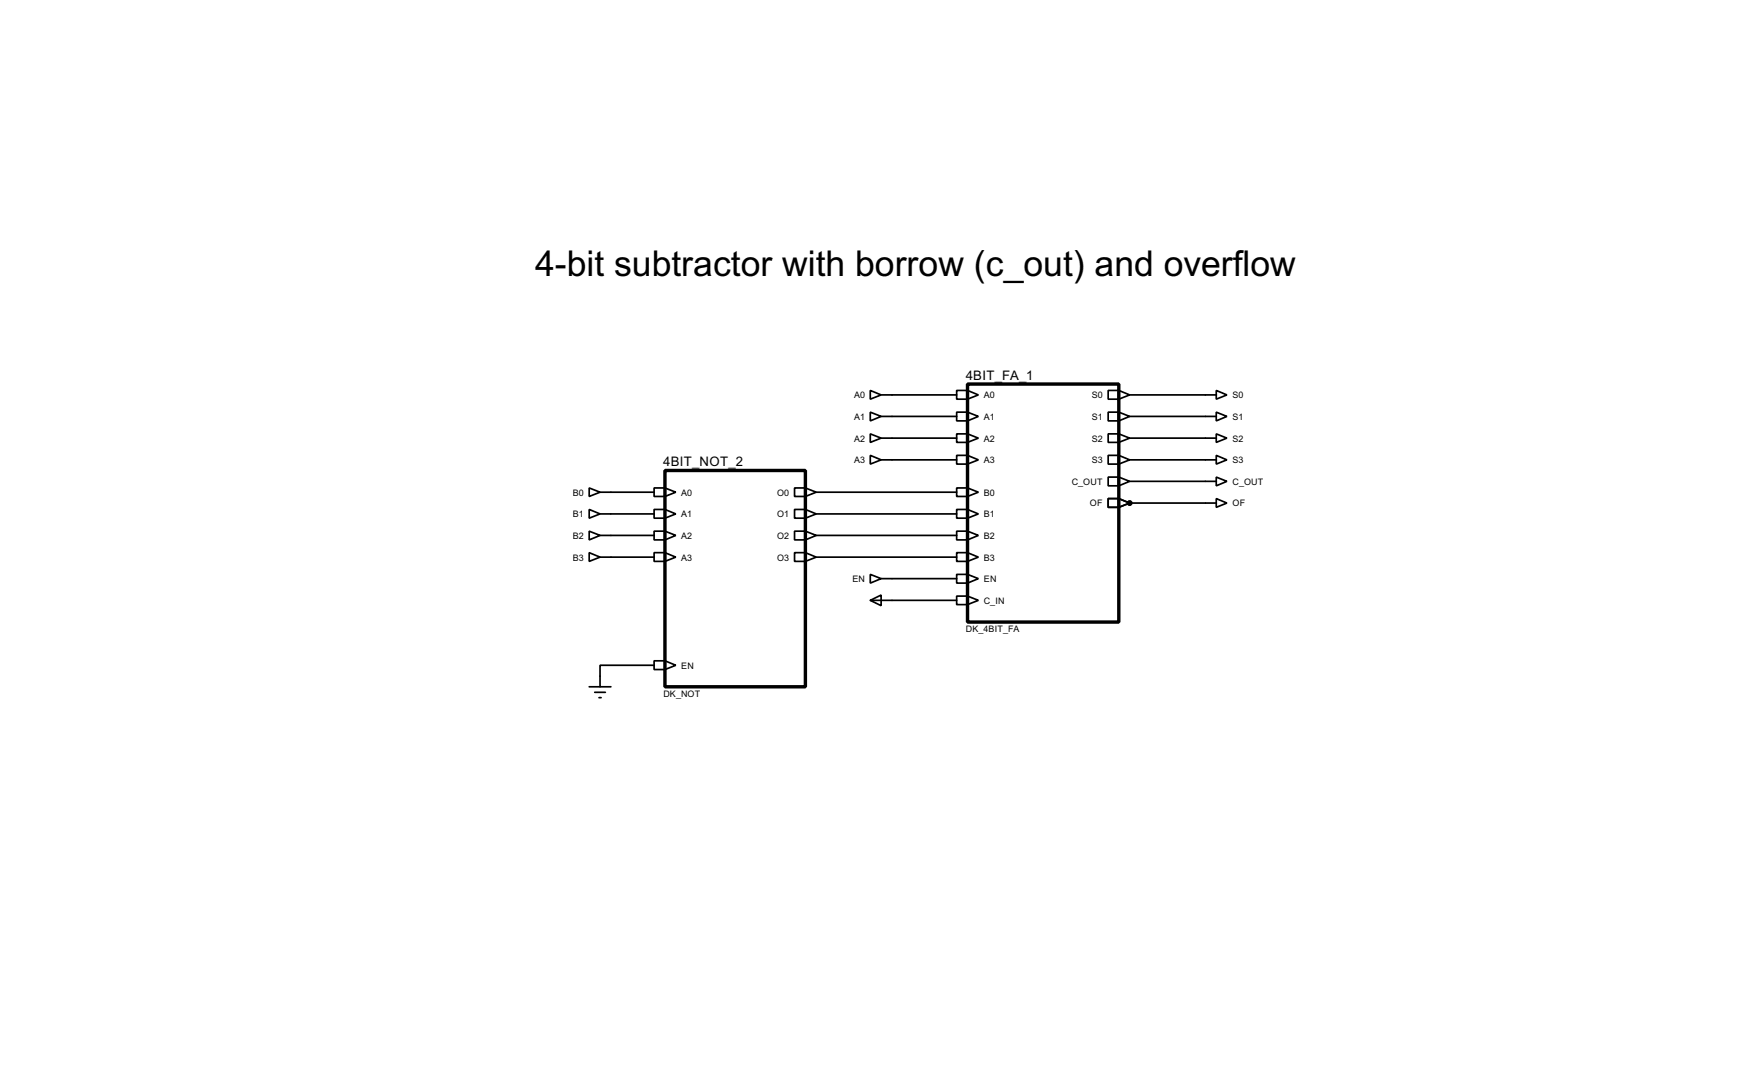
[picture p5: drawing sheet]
<svg xmlns="http://www.w3.org/2000/svg" width="409mm" height="256mm" viewBox="0 0 409 256" stroke-linecap="round" stroke-linejoin="round" font-family="sans-serif">
<g fill="none" stroke="#000" stroke-width=".4">
<path d="M204.5 91.7l2.6 1.1-2.6 1zM204.5 96.8l2.6 1-2.6 1.1zM207.1 92.8h17.7M207.1 97.8h17.7M224.8 91.7h2.6l2.5 1.1-2.5 1h-2.6zM224.8 96.8h2.6l2.5 1-2.5 1.1h-2.6zM227.4 91.7v2.1M227.4 96.8v2.1M260.4 91.7h2.5l2.6 1.1-2.6 1h-2.5zM260.4 96.8h2.5l2.6 1-2.6 1.1h-2.5zM262.9 91.7v2.1M262.9 96.8v2.1"/>
<path d="M265.5 92.8h20.3M265.5 97.8h20.3M285.8 91.7l2.5 1.1-2.5 1zM285.8 96.8l2.5 1-2.5 1.1zM138.5 114.6l2.5 1-2.5 1zM138.5 119.7l2.5 1-2.5 1zM141 115.6h12.7M153.7 114.6h2.6l2.5 1-2.5 1h-2.6zM153.7 119.7h2.6l2.5 1-2.5 1h-2.6zM156.3 114.6v2M156.3 119.7v2M186.7 114.6h2.6l2.5 1-2.5 1h-2.6z"/>
<path d="M186.7 119.7h2.6l2.5 1-2.5 1h-2.6zM189.3 114.6v2M189.3 119.7v2M191.8 115.6h33M204.5 101.9l2.6 1-2.6 1zM204.5 107l2.6 1-2.6 1zM207.1 102.9h17.7M207.1 108h17.7M224.8 101.9h2.6l2.5 1-2.5 1h-2.6zM224.8 107h2.6l2.5 1-2.5 1h-2.6zM224.8 114.6h2.6l2.5 1-2.5 1h-2.6zM224.8 119.7h2.6l2.5 1-2.5 1h-2.6z"/>
<path d="M227.4 101.9v2M227.4 107v2M227.4 114.6v2M227.4 119.7v2M260.4 101.9h2.5l2.6 1-2.6 1h-2.5zM260.4 107h2.5l2.6 1-2.6 1h-2.5zM260.4 112.1h2.5l2.6 1-2.6 1h-2.5zM260.4 117.1h2.5l2.6 1.1-2.6 1h-2.5zM262.9 101.9v2M262.9 107v2M262.9 112.1v2M262.9 117.1v2.1"/>
<path d="M265.5 102.9h20.3M265.5 108h20.3M265.5 113.1h20.3M265.5 118.2h20.3M285.8 101.9l2.5 1-2.5 1zM285.8 107l2.5 1-2.5 1zM285.8 112.1l2.5 1-2.5 1zM285.8 117.1l2.5 1.1-2.5 1zM138.5 124.8l2.5 1-2.5 1zM138.5 129.8l2.5 1.1-2.5 1zM141 120.7h12.7M141 125.8h12.7"/>
<path d="M141 130.9h12.7M153.7 124.8h2.6l2.5 1-2.5 1h-2.6zM153.7 129.8h2.6l2.5 1.1-2.5 1h-2.6zM156.3 124.8v2M156.3 129.8v2.1M186.7 124.8h2.6l2.5 1-2.5 1h-2.6zM186.7 129.8h2.6l2.5 1.1-2.5 1h-2.6zM189.3 124.8v2M189.3 129.8v2.1M191.8 120.7h33M191.8 125.8h33M191.8 130.9h33"/>
<path d="M204.5 134.9l2.6 1-2.6 1.1zM207.1 135.9h17.7M224.8 124.8h2.6l2.5 1-2.5 1h-2.6zM224.8 129.8h2.6l2.5 1.1-2.5 1h-2.6zM224.8 134.9h2.6l2.5 1-2.5 1.1h-2.6zM227.4 124.8v2M227.4 129.8v2.1M227.4 134.9v2.1M153.7 155.2h2.6l2.5 1.1-2.5 1h-2.6zM153.7 156.3h-12.7v5M156.3 155.2v2.1M204.5 141l2.6-1.2v2.5z"/>
<path d="M204.5 141h20.3M224.8 140h2.6l2.5 1-2.5 1h-2.6zM227.4 140v2M138.5 161.3h5.1M139.8 162.6h2.5M140.8 163.9h.5"/>
</g>
<circle cx="265.5" cy="118.2" r=".2" fill="#000"/>
<path d="M227.4 90.2h35.5v55.9h-35.5zM156.3 110.5h33v50.8h-33z" fill="none" stroke="#000" stroke-width=".8"/>
<circle cx="265.4" cy="118.2" r=".5" fill="#000" stroke="#000" stroke-width=".4"/>
<text font-size="9.4" x="125.8" y="64.8">4-bit subtractor with borrow (c_out) and overflow</text>
<g font-size="3.5">
<text x="227" y="89.2">4BIT_FA_1</text>
<text x="155.9" y="109.5">4BIT_NOT_2</text>
</g>
<g font-size="2.4">
<text x="200.7" y="93.6">A0</text>
<text x="231.2" y="93.6">A0</text>
<text x="256.5" y="93.6">S0</text>
<text x="289.6" y="93.6">S0</text>
<text x="200.7" y="98.6">A1</text>
<text x="231.2" y="98.6">A1</text>
<text x="256.5" y="98.6">S1</text>
<text x="289.6" y="98.6">S1</text>
<text x="200.7" y="103.7">A2</text>
<text x="231.2" y="103.7">A2</text>
<text x="256.5" y="103.7">S2</text>
<text x="289.6" y="103.7">S2</text>
<text x="200.7" y="108.8">A3</text>
<text x="231.2" y="108.8">A3</text>
<text x="251.8" y="113.9">C_OUT</text>
<text x="256.5" y="108.8">S3</text>
<text x="289.6" y="108.8">S3</text>
<text x="289.6" y="113.9">C_OUT</text>
<text x="134.6" y="116.4">B0</text>
<text x="160.1" y="116.4">A0</text>
<text x="182.6" y="116.4">O0</text>
<text x="231.2" y="116.4">B0</text>
<text x="256.1" y="119">OF</text>
<text x="289.6" y="119">OF</text>
<text x="134.6" y="121.5">B1</text>
<text x="160.1" y="121.5">A1</text>
<text x="182.6" y="121.5">O1</text>
<text x="231.2" y="121.5">B1</text>
<text x="134.6" y="126.6">B2</text>
<text x="134.6" y="131.7">B3</text>
<text x="160.1" y="126.6">A2</text>
<text x="160.1" y="131.7">A3</text>
<text x="182.6" y="126.6">O2</text>
<text x="182.6" y="131.7">O3</text>
<text x="231.2" y="126.6">B2</text>
<text x="231.2" y="131.7">B3</text>
<text x="200.3" y="136.7">EN</text>
<text x="231.2" y="136.7">EN</text>
<text x="231.2" y="141.8">C_IN</text>
<text x="227" y="148.5">DK_4BIT_FA</text>
<text x="160.1" y="157.1">EN</text>
<text x="155.9" y="163.8">DK_NOT</text>
</g>
</svg>
